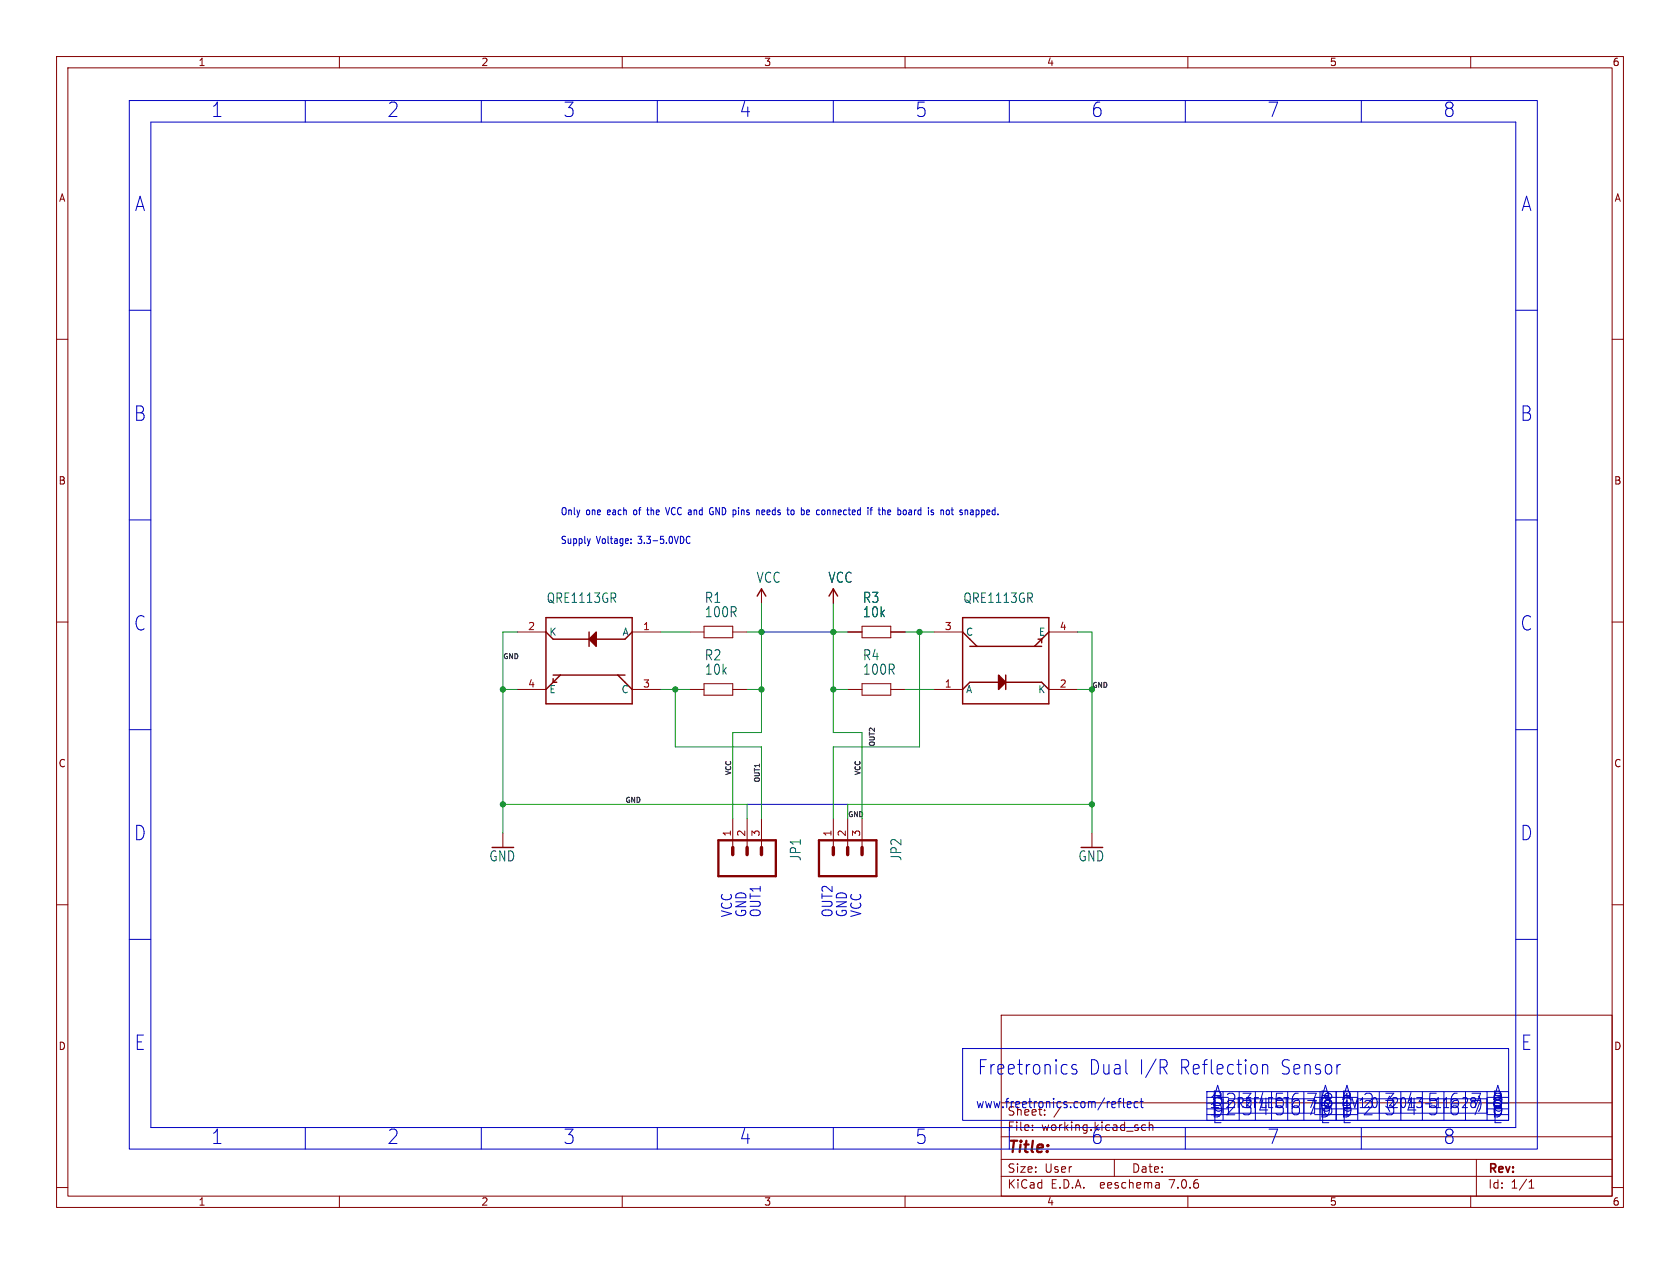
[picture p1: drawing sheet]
(kicad_sch (version 20230121) (generator eeschema)

 (paper "User" 297.002 223.52)

 (lib_symbols
  (symbol "working-eagle-import:GND" (power) (in_bom yes) (on_board yes)
   (property "Reference" "#GND" (at 0 0 0) (effects (font (size 1.27 1.27)) hide))
   (property "Value" "GND" (at -2.54 -2.54 0) (effects (font (size 1.778 1.5113)) (justify left bottom)))
   (property "Footprint" "" (at 0 0 0) (effects (font (size 1.27 1.27)) hide))
   (property "Datasheet" "" (at 0 0 0) (effects (font (size 1.27 1.27)) hide))
   (property "ki_locked" "" (at 0 0 0) (effects (font (size 1.27 1.27))))
   (symbol "GND_1_0"
    (polyline (pts (xy -1.905 0) (xy 1.905 0)) (stroke (width 0.254) (type solid)) (fill (type none)))
    (pin power_in line (at 0 2.54 270) (length 2.54) (name "GND" (effects (font (size 0 0)))) (number "1" (effects (font (size 0 0)))))))
  (symbol "working-eagle-import:M03PTH" (in_bom yes) (on_board yes)
   (property "Reference" "JP" (at -2.54 5.842 0) (effects (font (size 1.778 1.5113)) (justify left bottom)))
   (property "Value" "" (at -2.54 -7.62 0) (effects (font (size 1.778 1.5113)) (justify left bottom)))
   (property "Footprint" "working:1X03" (at 0 0 0) (effects (font (size 1.27 1.27)) hide))
   (property "Datasheet" "" (at 0 0 0) (effects (font (size 1.27 1.27)) hide))
   (property "ki_locked" "" (at 0 0 0) (effects (font (size 1.27 1.27))))
   (symbol "M03PTH_1_0"
    (polyline (pts (xy -2.54 5.08) (xy -2.54 -5.08)) (stroke (width 0.4064) (type solid)) (fill (type none)))
    (polyline (pts (xy -2.54 5.08) (xy 3.81 5.08)) (stroke (width 0.4064) (type solid)) (fill (type none)))
    (polyline (pts (xy 1.27 -2.54) (xy 2.54 -2.54)) (stroke (width 0.6096) (type solid)) (fill (type none)))
    (polyline (pts (xy 1.27 0) (xy 2.54 0)) (stroke (width 0.6096) (type solid)) (fill (type none)))
    (polyline (pts (xy 1.27 2.54) (xy 2.54 2.54)) (stroke (width 0.6096) (type solid)) (fill (type none)))
    (polyline (pts (xy 3.81 -5.08) (xy -2.54 -5.08)) (stroke (width 0.4064) (type solid)) (fill (type none)))
    (polyline (pts (xy 3.81 -5.08) (xy 3.81 5.08)) (stroke (width 0.4064) (type solid)) (fill (type none)))
    (pin passive line (at 7.62 -2.54 180) (length 5.08) (name "1" (effects (font (size 0 0)))) (number "1" (effects (font (size 1.27 1.27)))))
    (pin passive line (at 7.62 0 180) (length 5.08) (name "2" (effects (font (size 0 0)))) (number "2" (effects (font (size 1.27 1.27)))))
    (pin passive line (at 7.62 2.54 180) (length 5.08) (name "3" (effects (font (size 0 0)))) (number "3" (effects (font (size 1.27 1.27)))))))
  (symbol "working-eagle-import:QRE1113GR" (in_bom yes) (on_board yes)
   (property "Reference" "" (at -7.62 8.255 0) (effects (font (size 1.6764 1.4249)) (justify left bottom) hide))
   (property "Value" "" (at -7.62 -10.16 0) (effects (font (size 1.6764 1.4249)) (justify left bottom)))
   (property "Footprint" "working:QRE1113GR" (at 0 0 0) (effects (font (size 1.27 1.27)) hide))
   (property "Datasheet" "" (at 0 0 0) (effects (font (size 1.27 1.27)) hide))
   (property "ki_locked" "" (at 0 0 0) (effects (font (size 1.27 1.27))))
   (symbol "QRE1113GR_1_0"
    (polyline (pts (xy -7.62 -7.62) (xy 7.62 -7.62)) (stroke (width 0.254) (type solid)) (fill (type none)))
    (polyline (pts (xy -7.62 -5.08) (xy -7.62 -7.62)) (stroke (width 0.254) (type solid)) (fill (type none)))
    (polyline (pts (xy -7.62 -5.08) (xy -6.35 -3.81)) (stroke (width 0.254) (type solid)) (fill (type none)))
    (polyline (pts (xy -7.62 5.08) (xy -7.62 -5.08)) (stroke (width 0.254) (type solid)) (fill (type none)))
    (polyline (pts (xy -7.62 5.08) (xy -6.35 3.81)) (stroke (width 0.254) (type solid)) (fill (type none)))
    (polyline (pts (xy -7.62 7.62) (xy -7.62 5.08)) (stroke (width 0.254) (type solid)) (fill (type none)))
    (polyline (pts (xy -6.35 -3.81) (xy 6.35 -3.81)) (stroke (width 0.254) (type solid)) (fill (type none)))
    (polyline (pts (xy -6.35 3.81) (xy -5.08 2.54)) (stroke (width 0.254) (type solid)) (fill (type none)))
    (polyline (pts (xy -5.08 2.54) (xy -6.35 2.54)) (stroke (width 0.254) (type solid)) (fill (type none)))
    (polyline (pts (xy -5.08 2.54) (xy 5.08 2.54)) (stroke (width 0.254) (type solid)) (fill (type none)))
    (polyline (pts (xy 0 -2.54) (xy 0 -5.08)) (stroke (width 0.254) (type solid)) (fill (type none)))
    (polyline (pts (xy 5.08 2.54) (xy 6.35 2.54)) (stroke (width 0.254) (type solid)) (fill (type none)))
    (polyline (pts (xy 5.08 2.54) (xy 6.35 3.81)) (stroke (width 0.254) (type solid)) (fill (type none)))
    (polyline (pts (xy 5.715 3.81) (xy 6.35 3.81)) (stroke (width 0.254) (type solid)) (fill (type none)))
    (polyline (pts (xy 6.35 -3.81) (xy 7.62 -5.08)) (stroke (width 0.254) (type solid)) (fill (type none)))
    (polyline (pts (xy 6.35 3.175) (xy 6.35 3.81)) (stroke (width 0.254) (type solid)) (fill (type none)))
    (polyline (pts (xy 6.35 3.81) (xy 7.62 5.08)) (stroke (width 0.254) (type solid)) (fill (type none)))
    (polyline (pts (xy 7.62 -7.62) (xy 7.62 -5.08)) (stroke (width 0.254) (type solid)) (fill (type none)))
    (polyline (pts (xy 7.62 -5.08) (xy 7.62 5.08)) (stroke (width 0.254) (type solid)) (fill (type none)))
    (polyline (pts (xy 7.62 5.08) (xy 7.62 7.62)) (stroke (width 0.254) (type solid)) (fill (type none)))
    (polyline (pts (xy 7.62 7.62) (xy -7.62 7.62)) (stroke (width 0.254) (type solid)) (fill (type none)))
    (polyline (pts (xy -1.27 -2.54) (xy -1.27 -5.08) (xy 0 -3.81)) (stroke (width 0.254) (type solid)) (fill (type outline)))
    (pin input line (at -12.7 -5.08 0) (length 5.08) (name "A" (effects (font (size 1.27 1.27)))) (number "1" (effects (font (size 1.27 1.27)))))
    (pin input line (at 12.7 -5.08 180) (length 5.08) (name "K" (effects (font (size 1.27 1.27)))) (number "2" (effects (font (size 1.27 1.27)))))
    (pin input line (at -12.7 5.08 0) (length 5.08) (name "C" (effects (font (size 1.27 1.27)))) (number "3" (effects (font (size 1.27 1.27)))))
    (pin input line (at 12.7 5.08 180) (length 5.08) (name "E" (effects (font (size 1.27 1.27)))) (number "4" (effects (font (size 1.27 1.27)))))))
  (symbol "working-eagle-import:RESISTOR0603" (in_bom yes) (on_board yes)
   (property "Reference" "R" (at -3.81 1.4986 0) (effects (font (size 1.778 1.5113)) (justify left bottom)))
   (property "Value" "" (at -3.81 -3.302 0) (effects (font (size 1.778 1.5113)) (justify left bottom)))
   (property "Footprint" "working:0603" (at 0 0 0) (effects (font (size 1.27 1.27)) hide))
   (property "Datasheet" "" (at 0 0 0) (effects (font (size 1.27 1.27)) hide))
   (property "ki_locked" "" (at 0 0 0) (effects (font (size 1.27 1.27))))
   (symbol "RESISTOR0603_1_0"
    (polyline (pts (xy -2.54 -1.016) (xy -2.54 1.016)) (stroke (width 0.1524) (type solid)) (fill (type none)))
    (polyline (pts (xy -2.54 -1.016) (xy 2.54 -1.016)) (stroke (width 0.1524) (type solid)) (fill (type none)))
    (polyline (pts (xy -2.54 1.016) (xy 2.54 1.016)) (stroke (width 0.1524) (type solid)) (fill (type none)))
    (polyline (pts (xy 2.54 -1.016) (xy 2.54 1.016)) (stroke (width 0.1524) (type solid)) (fill (type none)))
    (pin passive line (at -5.08 0 0) (length 2.54) (name "1" (effects (font (size 0 0)))) (number "1" (effects (font (size 0 0)))))
    (pin passive line (at 5.08 0 180) (length 2.54) (name "2" (effects (font (size 0 0)))) (number "2" (effects (font (size 0 0)))))))
  (symbol "working-eagle-import:VCC" (power) (in_bom yes) (on_board yes)
   (property "Reference" "#P+" (at 0 0 0) (effects (font (size 1.27 1.27)) hide))
   (property "Value" "VCC" (at -1.016 3.556 0) (effects (font (size 1.778 1.5113)) (justify left bottom)))
   (property "Footprint" "" (at 0 0 0) (effects (font (size 1.27 1.27)) hide))
   (property "Datasheet" "" (at 0 0 0) (effects (font (size 1.27 1.27)) hide))
   (property "ki_locked" "" (at 0 0 0) (effects (font (size 1.27 1.27))))
   (symbol "VCC_1_0"
    (polyline (pts (xy 0 2.54) (xy -0.762 1.27)) (stroke (width 0.254) (type solid)) (fill (type none)))
    (polyline (pts (xy 0.762 1.27) (xy 0 2.54)) (stroke (width 0.254) (type solid)) (fill (type none)))
    (pin power_in line (at 0 0 90) (length 2.54) (name "VCC" (effects (font (size 0 0)))) (number "1" (effects (font (size 0 0))))))))

 (junction (at 88.9 121.92) (diameter 0) (color 0 0 0 0))
 (junction (at 134.62 111.76) (diameter 0) (color 0 0 0 0))
 (junction (at 193.04 142.24) (diameter 0) (color 0 0 0 0))
 (junction (at 119.38 121.92) (diameter 0) (color 0 0 0 0))
 (junction (at 147.32 111.76) (diameter 0) (color 0 0 0 0))
 (junction (at 88.9 142.24) (diameter 0) (color 0 0 0 0))
 (junction (at 134.62 121.92) (diameter 0) (color 0 0 0 0))
 (junction (at 193.04 121.92) (diameter 0) (color 0 0 0 0))
 (junction (at 147.32 121.92) (diameter 0) (color 0 0 0 0))
 (junction (at 162.56 111.76) (diameter 0) (color 0 0 0 0))

 (wire (pts (xy 134.62 106.68) (xy 134.62 111.76)) (stroke (width 0.1524) (type solid)))
 (wire (pts (xy 147.32 129.54) (xy 147.32 121.92)) (stroke (width 0.1524) (type solid)))
 (wire (pts (xy 88.9 121.92) (xy 88.9 111.76)) (stroke (width 0.1524) (type solid)))
 (wire (pts (xy 119.38 121.92) (xy 121.92 121.92)) (stroke (width 0.1524) (type solid)))
 (wire (pts (xy 190.5 121.92) (xy 193.04 121.92)) (stroke (width 0.1524) (type solid)))
 (wire (pts (xy 147.32 132.08) (xy 162.56 132.08)) (stroke (width 0.1524) (type solid)))
 (wire (pts (xy 162.56 132.08) (xy 162.56 111.76)) (stroke (width 0.1524) (type solid)))
 (wire (pts (xy 121.92 111.76) (xy 116.84 111.76)) (stroke (width 0.1524) (type solid)))
 (wire (pts (xy 134.62 111.76) (xy 134.62 121.92)) (stroke (width 0.1524) (type solid)))
 (wire (pts (xy 132.08 142.24) (xy 88.9 142.24)) (stroke (width 0.1524) (type solid)))
 (wire (pts (xy 165.1 121.92) (xy 160.02 121.92)) (stroke (width 0.1524) (type solid)))
 (wire (pts (xy 116.84 121.92) (xy 119.38 121.92)) (stroke (width 0.1524) (type solid)))
 (wire (pts (xy 149.86 111.76) (xy 147.32 111.76)) (stroke (width 0.1524) (type solid)))
 (wire (pts (xy 132.08 121.92) (xy 134.62 121.92)) (stroke (width 0.1524) (type solid)))
 (wire (pts (xy 129.54 129.54) (xy 129.54 144.78)) (stroke (width 0.1524) (type solid)))
 (wire (pts (xy 134.62 132.08) (xy 119.38 132.08)) (stroke (width 0.1524) (type solid)))
 (wire (pts (xy 147.32 111.76) (xy 147.32 106.68)) (stroke (width 0.1524) (type solid)))
 (wire (pts (xy 147.32 144.78) (xy 147.32 132.08)) (stroke (width 0.1524) (type solid)))
 (wire (pts (xy 190.5 111.76) (xy 193.04 111.76)) (stroke (width 0.1524) (type solid)))
 (wire (pts (xy 147.32 121.92) (xy 147.32 111.76)) (stroke (width 0.1524) (type solid)))
 (wire (pts (xy 134.62 129.54) (xy 129.54 129.54)) (stroke (width 0.1524) (type solid)))
 (wire (pts (xy 152.4 144.78) (xy 152.4 129.54)) (stroke (width 0.1524) (type solid)))
 (wire (pts (xy 119.38 132.08) (xy 119.38 121.92)) (stroke (width 0.1524) (type solid)))
 (wire (pts (xy 149.86 142.24) (xy 193.04 142.24)) (stroke (width 0.1524) (type solid)))
 (wire (pts (xy 88.9 111.76) (xy 91.44 111.76)) (stroke (width 0.1524) (type solid)))
 (wire (pts (xy 149.86 144.78) (xy 149.86 142.24)) (stroke (width 0.1524) (type solid)))
 (wire (pts (xy 134.62 144.78) (xy 134.62 132.08)) (stroke (width 0.1524) (type solid)))
 (wire (pts (xy 132.08 144.78) (xy 132.08 142.24)) (stroke (width 0.1524) (type solid)))
 (polyline (pts (xy 134.62 111.76) (xy 147.32 111.76)) (stroke (width 0.1524) (type solid)))

 (wire (pts (xy 91.44 121.92) (xy 88.9 121.92)) (stroke (width 0.1524) (type solid)))
 (wire (pts (xy 193.04 147.32) (xy 193.04 142.24)) (stroke (width 0.1524) (type solid)))
 (wire (pts (xy 193.04 121.92) (xy 193.04 111.76)) (stroke (width 0.1524) (type solid)))
 (polyline (pts (xy 132.08 142.24) (xy 149.86 142.24)) (stroke (width 0.1524) (type solid)))

 (wire (pts (xy 152.4 129.54) (xy 147.32 129.54)) (stroke (width 0.1524) (type solid)))
 (wire (pts (xy 149.86 121.92) (xy 147.32 121.92)) (stroke (width 0.1524) (type solid)))
 (wire (pts (xy 88.9 147.32) (xy 88.9 142.24)) (stroke (width 0.1524) (type solid)))
 (wire (pts (xy 193.04 142.24) (xy 193.04 121.92)) (stroke (width 0.1524) (type solid)))
 (wire (pts (xy 160.02 111.76) (xy 162.56 111.76)) (stroke (width 0.1524) (type solid)))
 (wire (pts (xy 132.08 111.76) (xy 134.62 111.76)) (stroke (width 0.1524) (type solid)))
 (wire (pts (xy 162.56 111.76) (xy 165.1 111.76)) (stroke (width 0.1524) (type solid)))
 (wire (pts (xy 88.9 142.24) (xy 88.9 121.92)) (stroke (width 0.1524) (type solid)))
 (wire (pts (xy 134.62 121.92) (xy 134.62 129.54)) (stroke (width 0.1524) (type solid)))

 (polyline (pts (xy 170.18 185.42) (xy 266.7 185.42) (xy 266.7 198.12) (xy 170.18 198.12) (xy 170.18 185.42)) (stroke (width 0) (type default)) (fill (type none)))
 (polyline (pts (xy 267.97 54.864) (xy 271.78 54.864)) (stroke (width 0) (type default)) (fill (type none)))
 (polyline (pts (xy 240.03 196.85) (xy 240.03 194.31)) (stroke (width 0) (type default)) (fill (type none)))
 (polyline (pts (xy 221.9325 194.31) (xy 221.9325 198.12)) (stroke (width 0) (type default)) (fill (type none)))
 (polyline (pts (xy 217.17 196.85) (xy 217.17 194.31)) (stroke (width 0) (type default)) (fill (type none)))
 (polyline (pts (xy 22.86 17.78) (xy 271.78 17.78) (xy 271.78 203.2) (xy 22.86 203.2) (xy 22.86 17.78)) (stroke (width 0) (type default)) (fill (type none)))
 (polyline (pts (xy 22.86 166.116) (xy 26.67 166.116)) (stroke (width 0) (type default)) (fill (type none)))
 (polyline (pts (xy 233.3625 193.04) (xy 233.3625 196.85)) (stroke (width 0) (type default)) (fill (type none)))
 (polyline (pts (xy 262.89 196.088) (xy 266.7 196.088)) (stroke (width 0) (type default)) (fill (type none)))
 (polyline (pts (xy 267.97 129.032) (xy 271.78 129.032)) (stroke (width 0) (type default)) (fill (type none)))
 (polyline (pts (xy 267.97 91.948) (xy 271.78 91.948)) (stroke (width 0) (type default)) (fill (type none)))
 (polyline (pts (xy 232.41 196.85) (xy 217.17 196.85)) (stroke (width 0) (type default)) (fill (type none)))
 (polyline (pts (xy 85.09 199.39) (xy 85.09 203.2)) (stroke (width 0) (type default)) (fill (type none)))
 (polyline (pts (xy 26.67 21.59) (xy 26.67 199.39)) (stroke (width 0) (type default)) (fill (type none)))
 (polyline (pts (xy 262.89 196.85) (xy 262.89 194.31)) (stroke (width 0) (type default)) (fill (type none)))
 (polyline (pts (xy 262.89 193.04) (xy 262.89 196.85)) (stroke (width 0) (type default)) (fill (type none)))
 (polyline (pts (xy 251.46 193.04) (xy 251.46 196.85)) (stroke (width 0) (type default)) (fill (type none)))
 (polyline (pts (xy 219.075 193.04) (xy 219.075 196.85)) (stroke (width 0) (type default)) (fill (type none)))
 (polyline (pts (xy 262.89 194.31) (xy 240.03 194.31)) (stroke (width 0) (type default)) (fill (type none)))
 (polyline (pts (xy 247.65 193.04) (xy 247.65 196.85)) (stroke (width 0) (type default)) (fill (type none)))
 (polyline (pts (xy 213.36 193.04) (xy 236.22 193.04) (xy 236.22 198.12) (xy 213.36 198.12) (xy 213.36 193.04)) (stroke (width 0) (type default)) (fill (type none)))
 (polyline (pts (xy 224.79 193.04) (xy 224.79 196.85)) (stroke (width 0) (type default)) (fill (type none)))
 (polyline (pts (xy 116.205 199.39) (xy 116.205 203.2)) (stroke (width 0) (type default)) (fill (type none)))
 (polyline (pts (xy 178.435 199.39) (xy 178.435 203.2)) (stroke (width 0) (type default)) (fill (type none)))
 (polyline (pts (xy 243.84 194.31) (xy 243.84 198.12)) (stroke (width 0) (type default)) (fill (type none)))
 (polyline (pts (xy 216.2175 194.31) (xy 216.2175 198.12)) (stroke (width 0) (type default)) (fill (type none)))
 (polyline (pts (xy 213.36 194.056) (xy 217.17 194.056)) (stroke (width 0) (type default)) (fill (type none)))
 (polyline (pts (xy 236.22 193.04) (xy 266.7 193.04) (xy 266.7 198.12) (xy 236.22 198.12) (xy 236.22 193.04)) (stroke (width 0) (type default)) (fill (type none)))
 (polyline (pts (xy 22.86 54.864) (xy 26.67 54.864)) (stroke (width 0) (type default)) (fill (type none)))
 (polyline (pts (xy 232.41 195.072) (xy 236.22 195.072)) (stroke (width 0) (type default)) (fill (type none)))
 (polyline (pts (xy 262.89 197.104) (xy 266.7 197.104)) (stroke (width 0) (type default)) (fill (type none)))
 (polyline (pts (xy 85.09 17.78) (xy 85.09 21.59)) (stroke (width 0) (type default)) (fill (type none)))
 (polyline (pts (xy 147.32 17.78) (xy 147.32 21.59)) (stroke (width 0) (type default)) (fill (type none)))
 (polyline (pts (xy 53.975 199.39) (xy 53.975 203.2)) (stroke (width 0) (type default)) (fill (type none)))
 (polyline (pts (xy 255.27 194.31) (xy 255.27 198.12)) (stroke (width 0) (type default)) (fill (type none)))
 (polyline (pts (xy 255.27 193.04) (xy 255.27 196.85)) (stroke (width 0) (type default)) (fill (type none)))
 (polyline (pts (xy 267.97 21.59) (xy 267.97 199.39)) (stroke (width 0) (type default)) (fill (type none)))
 (polyline (pts (xy 224.79 194.31) (xy 224.79 198.12)) (stroke (width 0) (type default)) (fill (type none)))
 (polyline (pts (xy 219.075 194.31) (xy 219.075 198.12)) (stroke (width 0) (type default)) (fill (type none)))
 (polyline (pts (xy 213.36 197.104) (xy 217.17 197.104)) (stroke (width 0) (type default)) (fill (type none)))
 (polyline (pts (xy 230.505 194.31) (xy 230.505 198.12)) (stroke (width 0) (type default)) (fill (type none)))
 (polyline (pts (xy 262.89 194.056) (xy 266.7 194.056)) (stroke (width 0) (type default)) (fill (type none)))
 (polyline (pts (xy 232.41 196.088) (xy 236.22 196.088)) (stroke (width 0) (type default)) (fill (type none)))
 (polyline (pts (xy 53.975 17.78) (xy 53.975 21.59)) (stroke (width 0) (type default)) (fill (type none)))
 (polyline (pts (xy 232.41 196.85) (xy 232.41 194.31)) (stroke (width 0) (type default)) (fill (type none)))
 (polyline (pts (xy 259.08 193.04) (xy 259.08 196.85)) (stroke (width 0) (type default)) (fill (type none)))
 (polyline (pts (xy 213.36 195.072) (xy 217.17 195.072)) (stroke (width 0) (type default)) (fill (type none)))
 (polyline (pts (xy 216.2175 193.04) (xy 216.2175 196.85)) (stroke (width 0) (type default)) (fill (type none)))
 (polyline (pts (xy 116.205 17.78) (xy 116.205 21.59)) (stroke (width 0) (type default)) (fill (type none)))
 (polyline (pts (xy 240.03 194.31) (xy 240.03 198.12)) (stroke (width 0) (type default)) (fill (type none)))
 (polyline (pts (xy 230.505 193.04) (xy 230.505 196.85)) (stroke (width 0) (type default)) (fill (type none)))
 (polyline (pts (xy 209.55 199.39) (xy 209.55 203.2)) (stroke (width 0) (type default)) (fill (type none)))
 (polyline (pts (xy 262.89 196.85) (xy 240.03 196.85)) (stroke (width 0) (type default)) (fill (type none)))
 (polyline (pts (xy 243.84 193.04) (xy 243.84 196.85)) (stroke (width 0) (type default)) (fill (type none)))
 (polyline (pts (xy 22.86 91.948) (xy 26.67 91.948)) (stroke (width 0) (type default)) (fill (type none)))
 (polyline (pts (xy 240.665 17.78) (xy 240.665 21.59)) (stroke (width 0) (type default)) (fill (type none)))
 (polyline (pts (xy 22.86 129.032) (xy 26.67 129.032)) (stroke (width 0) (type default)) (fill (type none)))
 (polyline (pts (xy 178.435 17.78) (xy 178.435 21.59)) (stroke (width 0) (type default)) (fill (type none)))
 (polyline (pts (xy 240.03 193.04) (xy 240.03 196.85)) (stroke (width 0) (type default)) (fill (type none)))
 (polyline (pts (xy 251.46 194.31) (xy 251.46 198.12)) (stroke (width 0) (type default)) (fill (type none)))
 (polyline (pts (xy 247.65 194.31) (xy 247.65 198.12)) (stroke (width 0) (type default)) (fill (type none)))
 (polyline (pts (xy 227.6475 194.31) (xy 227.6475 198.12)) (stroke (width 0) (type default)) (fill (type none)))
 (polyline (pts (xy 232.41 197.104) (xy 236.22 197.104)) (stroke (width 0) (type default)) (fill (type none)))
 (polyline (pts (xy 267.97 199.39) (xy 26.67 199.39)) (stroke (width 0) (type default)) (fill (type none)))
 (polyline (pts (xy 262.89 195.072) (xy 266.7 195.072)) (stroke (width 0) (type default)) (fill (type none)))
 (polyline (pts (xy 221.9325 193.04) (xy 221.9325 196.85)) (stroke (width 0) (type default)) (fill (type none)))
 (polyline (pts (xy 262.89 194.31) (xy 262.89 198.12)) (stroke (width 0) (type default)) (fill (type none)))
 (polyline (pts (xy 147.32 199.39) (xy 147.32 203.2)) (stroke (width 0) (type default)) (fill (type none)))
 (polyline (pts (xy 267.97 166.116) (xy 271.78 166.116)) (stroke (width 0) (type default)) (fill (type none)))
 (polyline (pts (xy 236.22 196.088) (xy 240.03 196.088)) (stroke (width 0) (type default)) (fill (type none)))
 (polyline (pts (xy 259.08 194.31) (xy 259.08 198.12)) (stroke (width 0) (type default)) (fill (type none)))
 (polyline (pts (xy 232.41 194.056) (xy 236.22 194.056)) (stroke (width 0) (type default)) (fill (type none)))
 (polyline (pts (xy 213.36 196.088) (xy 217.17 196.088)) (stroke (width 0) (type default)) (fill (type none)))
 (polyline (pts (xy 236.22 197.104) (xy 240.03 197.104)) (stroke (width 0) (type default)) (fill (type none)))
 (polyline (pts (xy 240.665 199.39) (xy 240.665 203.2)) (stroke (width 0) (type default)) (fill (type none)))
 (polyline (pts (xy 232.41 194.31) (xy 217.17 194.31)) (stroke (width 0) (type default)) (fill (type none)))
 (polyline (pts (xy 227.6475 193.04) (xy 227.6475 196.85)) (stroke (width 0) (type default)) (fill (type none)))
 (polyline (pts (xy 267.97 21.59) (xy 26.67 21.59)) (stroke (width 0) (type default)) (fill (type none)))
 (polyline (pts (xy 236.22 194.056) (xy 240.03 194.056)) (stroke (width 0) (type default)) (fill (type none)))
 (polyline (pts (xy 209.55 17.78) (xy 209.55 21.59)) (stroke (width 0) (type default)) (fill (type none)))
 (polyline (pts (xy 236.22 195.072) (xy 240.03 195.072)) (stroke (width 0) (type default)) (fill (type none)))
 (polyline (pts (xy 233.3625 194.31) (xy 233.3625 198.12)) (stroke (width 0) (type default)) (fill (type none)))

 (text "8" (at 264.795 194.945 0) (effects (font (size 2.54 2.286))))
 (text "OUT2" (at 147.32 162.56 90) (effects (font (size 1.778 1.5113)) (justify left bottom)))
 (text "D" (at 269.875 147.574 0) (effects (font (size 2.54 2.286))))
 (text "A" (at 264.795 193.548 0) (effects (font (size 2.54 2.286))))
 (text "6" (at 193.9925 201.295 0) (effects (font (size 2.54 2.286))))
 (text "2" (at 217.6463 194.945 0) (effects (font (size 2.54 2.286))))
 (text "3" (at 220.5038 196.215 0) (effects (font (size 2.54 2.286))))
 (text "7" (at 225.1075 201.295 0) (effects (font (size 2.54 2.286))))
 (text "5" (at 253.365 194.945 0) (effects (font (size 2.54 2.286))))
 (text "B" (at 238.125 194.564 0) (effects (font (size 2.54 2.286))))
 (text "1" (at 214.7888 194.945 0) (effects (font (size 2.54 2.286))))
 (text "5" (at 253.365 196.215 0) (effects (font (size 2.54 2.286))))
 (text "8" (at 256.2225 19.685 0) (effects (font (size 2.54 2.286))))
 (text "GND" (at 149.86 162.56 90) (effects (font (size 1.778 1.5113)) (justify left bottom)))
 (text "B" (at 264.795 194.564 0) (effects (font (size 2.54 2.286))))
 (text "1" (at 238.125 194.945 0) (effects (font (size 2.54 2.286))))
 (text "2" (at 241.935 194.945 0) (effects (font (size 2.54 2.286))))
 (text "REFLECT" (at 218.44 196.342 0) (effects (font (size 1.778 1.5113)) (justify left bottom)))
 (text "1" (at 38.4175 19.685 0) (effects (font (size 2.54 2.286))))
 (text "A" (at 215.265 193.548 0) (effects (font (size 2.54 2.286))))
 (text "Freetronics Dual I/R Reflection Sensor" (at 172.72 190.5 0) (effects (font (size 2.54 2.159)) (justify left bottom)))
 (text "3" (at 100.6475 201.295 0) (effects (font (size 2.54 2.286))))
 (text "6" (at 229.0763 194.945 0) (effects (font (size 2.54 2.286))))
 (text "8" (at 256.2225 201.295 0) (effects (font (size 2.54 2.286))))
 (text "6" (at 193.9925 19.685 0) (effects (font (size 2.54 2.286))))
 (text "D" (at 234.315 196.596 0) (effects (font (size 2.54 2.286))))
 (text "E" (at 215.265 197.612 0) (effects (font (size 2.54 2.286))))
 (text "7" (at 260.985 194.945 0) (effects (font (size 2.54 2.286))))
 (text "A" (at 24.765 36.322 0) (effects (font (size 2.54 2.286))))
 (text "3" (at 245.745 194.945 0) (effects (font (size 2.54 2.286))))
 (text "7" (at 260.985 196.215 0) (effects (font (size 2.54 2.286))))
 (text "2" (at 69.5325 201.295 0) (effects (font (size 2.54 2.286))))
 (text "1" (at 214.7888 196.215 0) (effects (font (size 2.54 2.286))))
 (text "A" (at 234.315 193.548 0) (effects (font (size 2.54 2.286))))
 (text "5" (at 226.2188 196.215 0) (effects (font (size 2.54 2.286))))
 (text "OUT1" (at 134.62 162.56 90) (effects (font (size 1.778 1.5113)) (justify left bottom)))
 (text "E" (at 269.875 184.658 0) (effects (font (size 2.54 2.286))))
 (text "www.freetronics.com/reflect" (at 172.466 196.342 0) (effects (font (size 1.651 1.4033)) (justify left bottom)))
 (text "3" (at 100.6475 19.685 0) (effects (font (size 2.54 2.286))))
 (text "5" (at 226.2188 194.945 0) (effects (font (size 2.54 2.286))))
 (text "2" (at 241.935 196.215 0) (effects (font (size 2.54 2.286))))
 (text "8" (at 264.795 196.215 0) (effects (font (size 2.54 2.286))))
 (text "C" (at 264.795 195.58 0) (effects (font (size 2.54 2.286))))
 (text "D" (at 215.265 196.596 0) (effects (font (size 2.54 2.286))))
 (text "E" (at 234.315 197.612 0) (effects (font (size 2.54 2.286))))
 (text "VCC" (at 152.4 162.56 90) (effects (font (size 1.778 1.5113)) (justify left bottom)))
 (text "5" (at 162.8775 19.685 0) (effects (font (size 2.54 2.286))))
 (text "6" (at 229.0763 196.215 0) (effects (font (size 2.54 2.286))))
 (text "4" (at 131.7625 201.295 0) (effects (font (size 2.54 2.286))))
 (text "C" (at 24.765 110.49 0) (effects (font (size 2.54 2.286))))
 (text "1" (at 238.125 196.215 0) (effects (font (size 2.54 2.286))))
 (text "D" (at 24.765 147.574 0) (effects (font (size 2.54 2.286))))
 (text "4" (at 223.3613 194.945 0) (effects (font (size 2.54 2.286))))
 (text "8" (at 234.7913 194.945 0) (effects (font (size 2.54 2.286))))
 (text "1" (at 38.4175 201.295 0) (effects (font (size 2.54 2.286))))
 (text "E" (at 24.765 184.658 0) (effects (font (size 2.54 2.286))))
 (text "8" (at 234.7913 196.215 0) (effects (font (size 2.54 2.286))))
 (text "B" (at 269.875 73.406 0) (effects (font (size 2.54 2.286))))
 (text "2" (at 69.5325 19.685 0) (effects (font (size 2.54 2.286))))
 (text "2" (at 217.6463 196.215 0) (effects (font (size 2.54 2.286))))
 (text "A" (at 269.875 36.322 0) (effects (font (size 2.54 2.286))))
 (text "GND" (at 132.08 162.56 90) (effects (font (size 1.778 1.5113)) (justify left bottom)))
 (text "4" (at 223.3613 196.215 0) (effects (font (size 2.54 2.286))))
 (text "7" (at 225.1075 19.685 0) (effects (font (size 2.54 2.286))))
 (text "4" (at 249.555 194.945 0) (effects (font (size 2.54 2.286))))
 (text "3" (at 220.5038 194.945 0) (effects (font (size 2.54 2.286))))
 (text "V1.0 (2013-11-28)" (at 238.76 196.342 0) (effects (font (size 1.778 1.5113)) (justify left bottom)))
 (text "B" (at 215.265 194.564 0) (effects (font (size 2.54 2.286))))
 (text "5" (at 162.8775 201.295 0) (effects (font (size 2.54 2.286))))
 (text "C" (at 238.125 195.58 0) (effects (font (size 2.54 2.286))))
 (text "E" (at 238.125 197.612 0) (effects (font (size 2.54 2.286))))
 (text "VCC" (at 129.54 162.56 90) (effects (font (size 1.778 1.5113)) (justify left bottom)))
 (text "4" (at 249.555 196.215 0) (effects (font (size 2.54 2.286))))
 (text "E" (at 264.795 197.612 0) (effects (font (size 2.54 2.286))))
 (text "C" (at 215.265 195.58 0) (effects (font (size 2.54 2.286))))
 (text "6" (at 257.175 194.945 0) (effects (font (size 2.54 2.286))))
 (text "B" (at 24.765 73.406 0) (effects (font (size 2.54 2.286))))
 (text "7" (at 231.9338 194.945 0) (effects (font (size 2.54 2.286))))
 (text "D" (at 264.795 196.596 0) (effects (font (size 2.54 2.286))))
 (text "Only one each of the VCC and GND pins needs to be connected if the board is not snapped." (at 99.06 91.44 0) (effects (font (size 1.27 1.0795)) (justify left bottom)))
 (text "7" (at 231.9338 196.215 0) (effects (font (size 2.54 2.286))))
 (text "6" (at 257.175 196.215 0) (effects (font (size 2.54 2.286))))
 (text "3" (at 245.745 196.215 0) (effects (font (size 2.54 2.286))))
 (text "Supply Voltage: 3.3-5.0VDC" (at 99.06 96.52 0) (effects (font (size 1.27 1.0795)) (justify left bottom)))
 (text "4" (at 131.7625 19.685 0) (effects (font (size 2.54 2.286))))
 (text "C" (at 234.315 195.58 0) (effects (font (size 2.54 2.286))))
 (text "D" (at 238.125 196.596 0) (effects (font (size 2.54 2.286))))
 (text "B" (at 234.315 194.564 0) (effects (font (size 2.54 2.286))))
 (text "C" (at 269.875 110.49 0) (effects (font (size 2.54 2.286))))
 (text "A" (at 238.125 193.548 0) (effects (font (size 2.54 2.286))))

 (label "GND" (at 193.04 121.92 0) (fields_autoplaced) (effects (font (size 0.889 0.889)) (justify left bottom)))
 (label "VCC" (at 152.4 137.16 90) (fields_autoplaced) (effects (font (size 0.889 0.889)) (justify left bottom)))
 (label "VCC" (at 129.54 137.16 90) (fields_autoplaced) (effects (font (size 0.889 0.889)) (justify left bottom)))
 (label "OUT1" (at 134.62 138.43 90) (fields_autoplaced) (effects (font (size 0.889 0.889)) (justify left bottom)))
 (label "OUT2" (at 154.94 132.08 90) (fields_autoplaced) (effects (font (size 0.889 0.889)) (justify left bottom)))
 (label "GND" (at 88.9 116.84 0) (fields_autoplaced) (effects (font (size 0.889 0.889)) (justify left bottom)))
 (label "GND" (at 110.49 142.24 0) (fields_autoplaced) (effects (font (size 0.889 0.889)) (justify left bottom)))
 (label "GND" (at 149.86 144.78 0) (fields_autoplaced) (effects (font (size 0.889 0.889)) (justify left bottom)))

 (symbol (lib_id "working-eagle-import:RESISTOR0603") (at 127 121.92 0) (unit 1) (in_bom yes) (on_board yes) (dnp no)
  (property "Reference" "R2" (at 124.46 116.84 0) (effects (font (size 1.778 1.5113)) (justify left bottom)))
  (property "Value" "10k" (at 124.46 119.38 0) (effects (font (size 1.778 1.5113)) (justify left bottom)))
  (property "Footprint" "working:0603" (at 127 121.92 0) (effects (font (size 1.27 1.27)) hide))
  (property "Datasheet" "" (at 127 121.92 0) (effects (font (size 1.27 1.27)) hide)) (pin "1") (pin "2"))

 (symbol (lib_id "working-eagle-import:QRE1113GR") (at 104.14 116.84 180) (unit 1) (in_bom yes) (on_board yes) (dnp no)
  (property "Reference" "IC1" (at 96.52 104.14 0) (effects (font (size 1.6764 1.4249)) (justify right top) hide))
  (property "Value" "QRE1113GR" (at 96.52 106.68 0) (effects (font (size 1.6764 1.4249)) (justify right top)))
  (property "Footprint" "working:QRE1113GR" (at 104.14 116.84 0) (effects (font (size 1.27 1.27)) hide))
  (property "Datasheet" "" (at 104.14 116.84 0) (effects (font (size 1.27 1.27)) hide)) (pin "1") (pin "2") (pin "3") (pin "4"))

 (symbol (lib_id "working-eagle-import:RESISTOR0603") (at 154.94 111.76 0) (unit 1) (in_bom yes) (on_board yes) (dnp no)
  (property "Reference" "R3" (at 152.4 106.68 0) (effects (font (size 1.778 1.5113)) (justify left bottom)))
  (property "Value" "10k" (at 152.4 109.22 0) (effects (font (size 1.778 1.5113)) (justify left bottom)))
  (property "Footprint" "working:0603" (at 154.94 111.76 0) (effects (font (size 1.27 1.27)) hide))
  (property "Datasheet" "" (at 154.94 111.76 0) (effects (font (size 1.27 1.27)) hide)) (pin "1") (pin "2"))

 (symbol (lib_id "working-eagle-import:RESISTOR0603") (at 154.94 121.92 0) (unit 1) (in_bom yes) (on_board yes) (dnp no)
  (property "Reference" "R4" (at 152.4 116.84 0) (effects (font (size 1.778 1.5113)) (justify left bottom)))
  (property "Value" "100R" (at 152.4 119.38 0) (effects (font (size 1.778 1.5113)) (justify left bottom)))
  (property "Footprint" "working:0603" (at 154.94 121.92 0) (effects (font (size 1.27 1.27)) hide))
  (property "Datasheet" "" (at 154.94 121.92 0) (effects (font (size 1.27 1.27)) hide)) (pin "1") (pin "2"))

 (symbol (lib_id "working-eagle-import:M03PTH") (at 149.86 152.4 270) (mirror x) (unit 1) (in_bom yes) (on_board yes) (dnp no)
  (property "Reference" "JP2" (at 157.48 152.4 0) (effects (font (size 1.778 1.5113)) (justify left bottom)))
  (property "Value" "M03PTH" (at 142.24 154.94 0) (effects (font (size 1.778 1.5113)) (justify left bottom) hide))
  (property "Footprint" "working:1X03" (at 149.86 152.4 0) (effects (font (size 1.27 1.27)) hide))
  (property "Datasheet" "" (at 149.86 152.4 0) (effects (font (size 1.27 1.27)) hide)) (pin "1") (pin "2") (pin "3"))

 (symbol (lib_id "working-eagle-import:VCC") (at 134.62 106.68 0) (unit 1) (in_bom yes) (on_board yes) (dnp no)
  (property "Reference" "#P+2" (at 134.62 106.68 0) (effects (font (size 1.27 1.27)) hide))
  (property "Value" "VCC" (at 133.604 103.124 0) (effects (font (size 1.778 1.5113)) (justify left bottom)))
  (property "Footprint" "" (at 134.62 106.68 0) (effects (font (size 1.27 1.27)) hide))
  (property "Datasheet" "" (at 134.62 106.68 0) (effects (font (size 1.27 1.27)) hide)) (pin "1"))

 (symbol (lib_id "working-eagle-import:QRE1113GR") (at 177.8 116.84 0) (unit 1) (in_bom yes) (on_board yes) (dnp no)
  (property "Reference" "IC2" (at 170.18 104.14 0) (effects (font (size 1.6764 1.4249)) (justify left bottom) hide))
  (property "Value" "QRE1113GR" (at 170.18 106.68 0) (effects (font (size 1.6764 1.4249)) (justify left bottom)))
  (property "Footprint" "working:QRE1113GR" (at 177.8 116.84 0) (effects (font (size 1.27 1.27)) hide))
  (property "Datasheet" "" (at 177.8 116.84 0) (effects (font (size 1.27 1.27)) hide)) (pin "1") (pin "2") (pin "3") (pin "4"))

 (symbol (lib_id "working-eagle-import:RESISTOR0603") (at 127 111.76 0) (unit 1) (in_bom yes) (on_board yes) (dnp no)
  (property "Reference" "R1" (at 124.46 106.68 0) (effects (font (size 1.778 1.5113)) (justify left bottom)))
  (property "Value" "100R" (at 124.46 109.22 0) (effects (font (size 1.778 1.5113)) (justify left bottom)))
  (property "Footprint" "working:0603" (at 127 111.76 0) (effects (font (size 1.27 1.27)) hide))
  (property "Datasheet" "" (at 127 111.76 0) (effects (font (size 1.27 1.27)) hide)) (pin "1") (pin "2"))

 (symbol (lib_id "working-eagle-import:M03PTH") (at 132.08 152.4 270) (mirror x) (unit 1) (in_bom yes) (on_board yes) (dnp no)
  (property "Reference" "JP1" (at 139.7 152.4 0) (effects (font (size 1.778 1.5113)) (justify left bottom)))
  (property "Value" "M03PTH" (at 124.46 154.94 0) (effects (font (size 1.778 1.5113)) (justify left bottom) hide))
  (property "Footprint" "working:1X03" (at 132.08 152.4 0) (effects (font (size 1.27 1.27)) hide))
  (property "Datasheet" "" (at 132.08 152.4 0) (effects (font (size 1.27 1.27)) hide)) (pin "1") (pin "2") (pin "3"))

 (symbol (lib_id "working-eagle-import:VCC") (at 147.32 106.68 0) (unit 1) (in_bom yes) (on_board yes) (dnp no)
  (property "Reference" "#P+1" (at 147.32 106.68 0) (effects (font (size 1.27 1.27)) hide))
  (property "Value" "VCC" (at 146.304 103.124 0) (effects (font (size 1.778 1.5113)) (justify left bottom)))
  (property "Footprint" "" (at 147.32 106.68 0) (effects (font (size 1.27 1.27)) hide))
  (property "Datasheet" "" (at 147.32 106.68 0) (effects (font (size 1.27 1.27)) hide)) (pin "1"))

 (symbol (lib_id "working-eagle-import:GND") (at 193.04 149.86 0) (unit 1) (in_bom yes) (on_board yes) (dnp no)
  (property "Reference" "#GND2" (at 193.04 149.86 0) (effects (font (size 1.27 1.27)) hide))
  (property "Value" "GND" (at 190.5 152.4 0) (effects (font (size 1.778 1.5113)) (justify left bottom)))
  (property "Footprint" "" (at 193.04 149.86 0) (effects (font (size 1.27 1.27)) hide))
  (property "Datasheet" "" (at 193.04 149.86 0) (effects (font (size 1.27 1.27)) hide)) (pin "1"))

 (symbol (lib_id "working-eagle-import:GND") (at 88.9 149.86 0) (unit 1) (in_bom yes) (on_board yes) (dnp no)
  (property "Reference" "#GND3" (at 88.9 149.86 0) (effects (font (size 1.27 1.27)) hide))
  (property "Value" "GND" (at 86.36 152.4 0) (effects (font (size 1.778 1.5113)) (justify left bottom)))
  (property "Footprint" "" (at 88.9 149.86 0) (effects (font (size 1.27 1.27)) hide))
  (property "Datasheet" "" (at 88.9 149.86 0) (effects (font (size 1.27 1.27)) hide)) (pin "1"))

 (sheet_instances (path "" (page "1"))))
